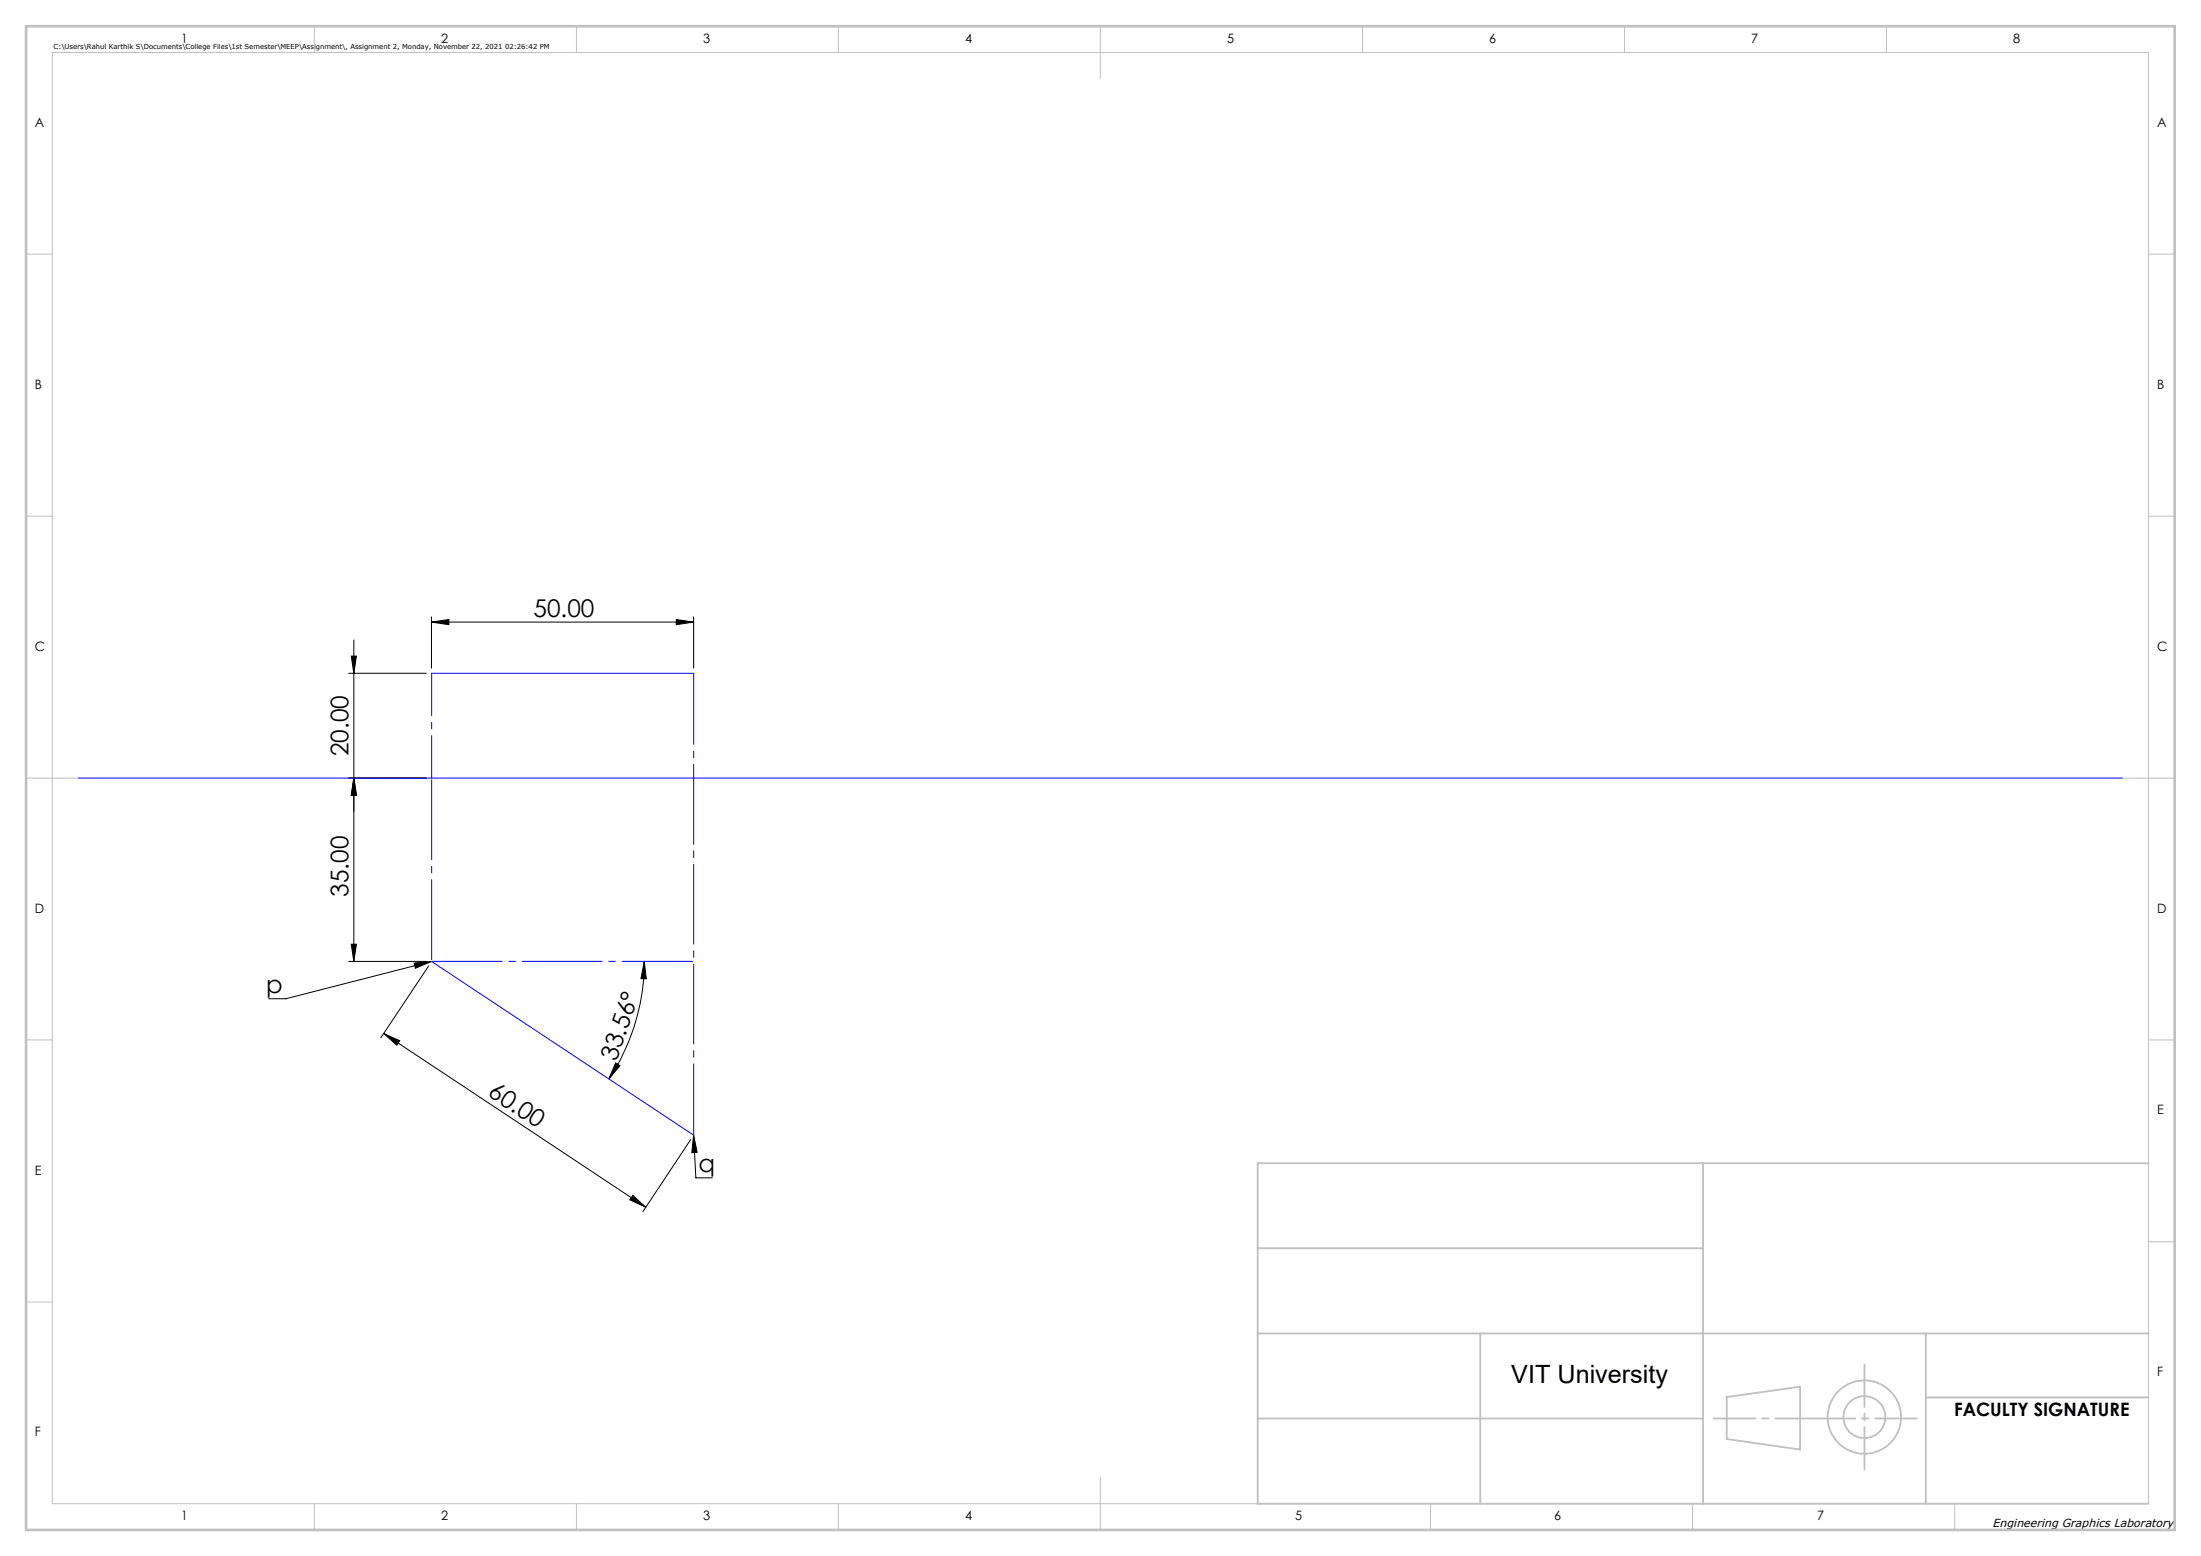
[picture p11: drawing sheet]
<svg xmlns="http://www.w3.org/2000/svg" width="420mm" height="297mm" viewBox="0 0 420 297" stroke-linecap="round" stroke-linejoin="round" font-family="sans-serif">
<g fill="none" stroke="#000" stroke-width=".19">
<path d="M82.3 118.7l3.4-.5v1zM82.3 117.8v9.7M82.3 118.7h50.1M129 118.2l3.4 .5-3.4 .5zM132.4 117.8v9.7M66.5 128.5h14.9M67 125.2h1l-.5 3.3zM67.5 122.2v61.3M66.5 148.5h14.9M67.5 148.5l.5 3.3h-1zM66.5 183.5h14.9M67 180.2h1l-.5 3.3z"/>
<path d="M73.2 197.3l50 33.1M73.2 197.3l3.1 1.3-.6 .9zM79 183.8l3.3-.3-3 1.3zM81.8 184.4l-9.1 13.7M82.3 183.5l-27.8 7.1h-3.2M122.9 183.5l.4 3.3h-1zM122.9 183.5a40.6 40.6 0 0 1-6.7 22.4M117.5 202.9l.8 .5-2.1 2.5zM131.8 217.5l-9.1 13.7M132.4 216.7l.6 3.3h-1zM132.4 216.7l.4 8.1h3.1M120.8 228.2l2.4 2.2-3-1.4z"/>
</g>
<g fill="none" stroke="#c0c0c0" stroke-width=".35">
<path d="M240 238.3h85M325 222v65M410 222h-170v65h170M240 254.5h170M282.5 254.5v32.5M367.5 254.5v32.5M240 270.8h85M329.5 266.7l14-2v12l-14-2zM367.5 266.7h42.5"/>
<circle cx="355.8" cy="270.5" r="7"/>
<circle cx="355.8" cy="270.5" r="4"/>
</g>
<g fill="none" stroke="#c0c0c0" stroke-width=".19">
<path d="M10 10h400v277h-400zM60 5v5M110 5v5M160 5v5M210 5v10M260 5v5M310 5v5M360 5v5M5 48.5h5M410 48.5h5M5 98.5h5M410 98.5h5"/>
<path d="M5 148.5h10M405 148.5h10M5 198.5h5M410 198.5h5M410 237h5M5 248.5h5M60 287v5M110 287v5M160 287v5M210 282v10M273 287v5M323 287v5"/>
<path d="M373 287v5"/>
</g>
<path d="M327 270.8h38.8" fill="none" stroke="#c0c0c0" stroke-width=".35" stroke-dasharray="15.2 1.3 1.3 1.3" stroke-dashoffset="7.3"/>
<path d="M355.8 260.5v20" fill="none" stroke="#c0c0c0" stroke-width=".35" stroke-dasharray="15.2 1.3 1.3 1.3" stroke-dashoffset="7.1"/>
<path d="M5 5h410v287h-410z" fill="none" stroke="#c0c0c0" stroke-width=".5"/>
<path d="M82.4 148.5v-20" fill="none" stroke="#00f" stroke-width=".19" stroke-dasharray="15.2 1.3 1.3 1.3" stroke-dashoffset="7.1"/>
<path d="M82.4 148.5v35" fill="none" stroke="#00f" stroke-width=".19" stroke-dasharray="15.2 1.3 1.3 1.3" stroke-dashoffset="-.4"/>
<path d="M82.4 183.5h49.8" fill="none" stroke="#00f" stroke-width=".19" stroke-dasharray="15.2 1.3 1.3 1.3" stroke-dashoffset="1.8"/>
<path d="M132.4 128.5v88.2" fill="none" stroke="#00f" stroke-width=".19" stroke-dasharray="15.2 1.3 1.3 1.3" stroke-dashoffset="1.6"/>
<path d="M82.3 128.5h50.1M15 148.5h390M82.3 183.5l50.1 33.2" fill="none" stroke="#00f" stroke-width=".19"/>
<g fill="#000">
<path d="M82.3 118.7l3.4-.5v1zM129 118.2l3.4 .5-3.4 .5z"/>
<path d="M67.5 148.5l.5 3.3h-1zM67 125.2h1l-.5 3.3z"/>
<path d="M67.5 148.5l.5 3.3h-1zM67 180.2h1l-.5 3.3z"/>
<path d="M73.2 197.3l3.1 1.3-.6 .9zM120.8 228.2l2.4 2.2-3-1.4z"/>
<path d="M79 183.8l3.3-.3-3 1.3zM132.4 216.7l.6 3.3h-1z"/>
<path d="M117.5 202.9l.8 .5-2.1 2.5zM122.9 183.5l.4 3.3h-1z"/>
</g>
<text font-size="4.8" x="288.4" y="264">VIT University</text>
<g font-size="4.7">
<text x="101.8" y="117.7">50.00</text>
<text x="66.5" y="144.3" transform="rotate(-90 66.5 144.3)">20.00</text>
<text x="66.5" y="171.2" transform="rotate(-90 66.5 171.2)">35.00</text>
<text x="50.8" y="189.6">p</text>
<text x="117.6" y="202.8" transform="rotate(-71 117.6 202.8)">33.56°</text>
<text x="92.9" y="209.1" transform="rotate(34 92.9 209.1)">60.00</text>
<text x="133.3" y="223.8">q</text>
</g>
<text font-size="3.5" x="372.9" y="270.3">FACULTY SIGNATURE</text>
<g font-size="2.5">
<text x="34.6" y="8.2">1</text>
<text x="84.2" y="8.2">2</text>
<text x="134.2" y="8.2">3</text>
<text x="184.2" y="8.2">4</text>
<text x="234.2" y="8.2">5</text>
<text x="284.2" y="8.2">6</text>
<text x="334.2" y="8.2">7</text>
<text x="384.2" y="8.2">8</text>
<text x="6.7" y="24.2">A</text>
<text x="411.7" y="24.2">A</text>
<text x="6.7" y="74.2">B</text>
<text x="411.7" y="74.2">B</text>
<text x="6.7" y="124.2">C</text>
<text x="411.7" y="124.2">C</text>
<text x="6.7" y="174.2">D</text>
<text x="411.7" y="174.2">D</text>
<text x="411.7" y="212.7">E</text>
<text x="6.7" y="224.2">E</text>
<text x="411.7" y="262.7">F</text>
<text x="6.7" y="274.2">F</text>
<text x="34.6" y="290.2">1</text>
<text x="84.2" y="290.2">2</text>
<text x="134.2" y="290.2">3</text>
<text x="184.2" y="290.2">4</text>
<text x="247.2" y="290.2">5</text>
<text x="296.5" y="290.2">6</text>
<text x="346.8" y="290.2">7</text>
</g>
<text font-size="2.2" x="380.2" y="291.4">Engineering Graphics Laboratory</text>
<text font-size="1.3" x="10.2" y="9.3">C:\Users\Rahul Karthik S\Documents\College Files\1st Semester\MEEP\Assignment\, Assignment 2, Monday, November 22, 2021 02:26:42 PM</text>
</svg>
